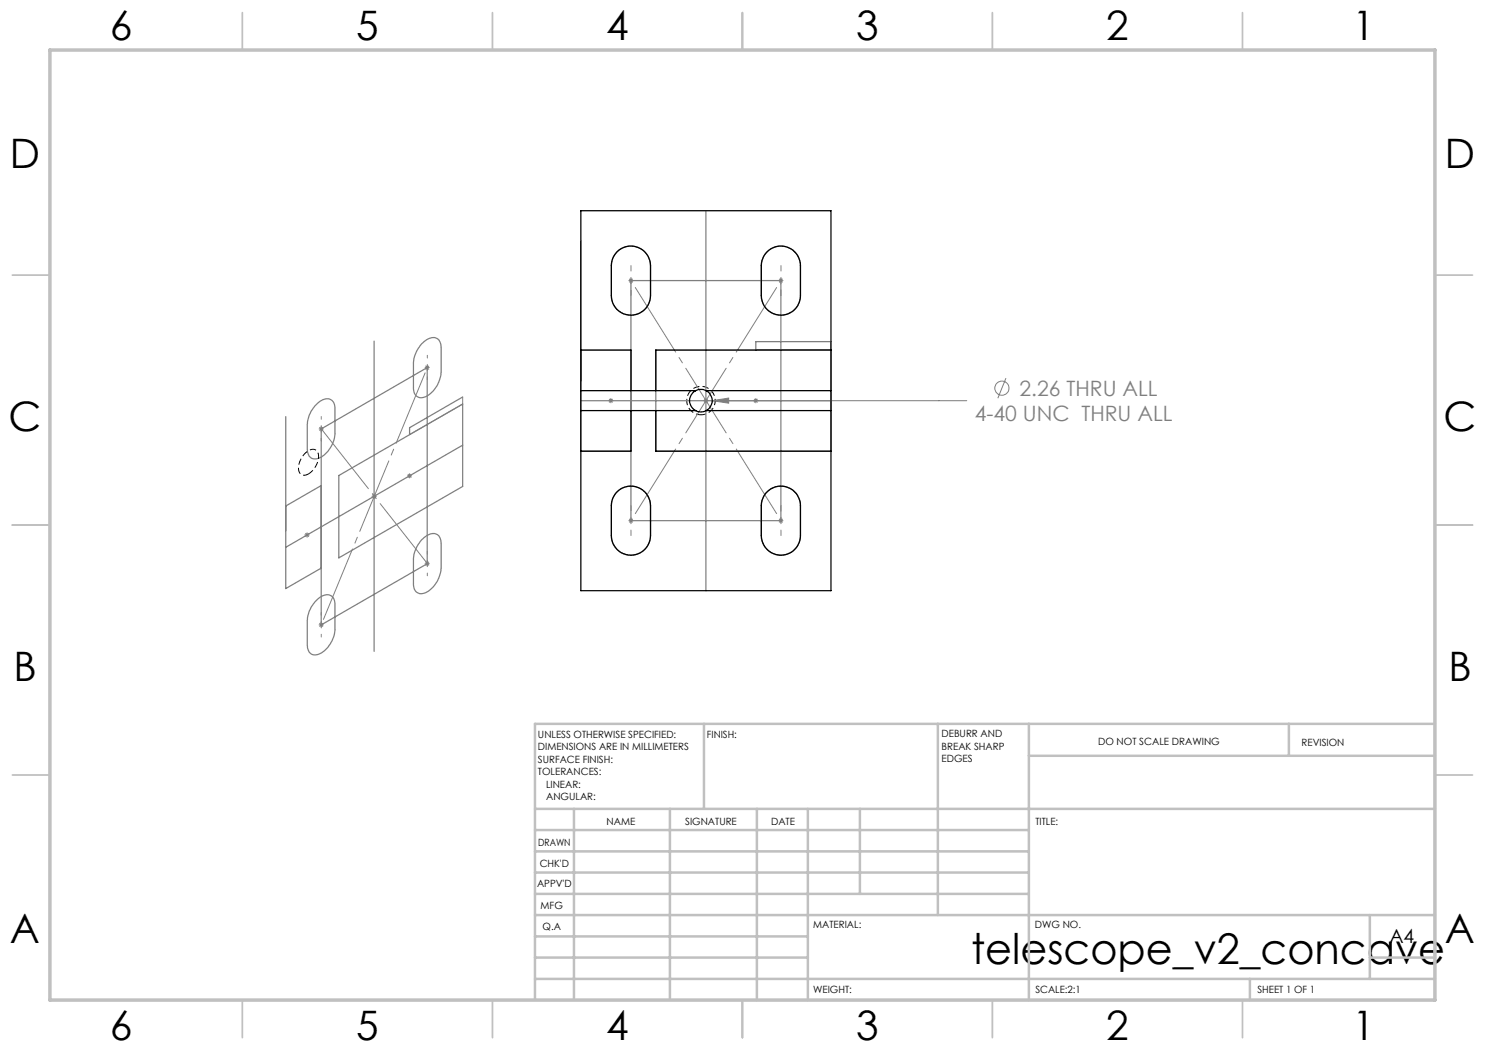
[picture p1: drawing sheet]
<svg xmlns="http://www.w3.org/2000/svg" width="297mm" height="210mm" viewBox="0 0 297 210" stroke-linecap="round" stroke-linejoin="round" font-family="sans-serif">
<g fill="none" stroke="#808080" stroke-width=".2">
<path d="M125.7 56.1h1M125.8 55.8l.7 .7M126.2 55.6v1M126.5 55.8l-.7 .7M155.7 56.1h1M155.8 55.8l.7 .7M156.2 55.6v1M156.5 55.8l-.7 .7M84.9 73.5h1M85.1 73.2l.7 .7M85.4 73v1M85.8 73.2l-.7 .7"/>
<path d="M92.5 79.4v1.4l-10.6 6.1M121.8 79.8l.7 .7M122.2 79.6v1M122.5 79.8l-.7 .7M140.8 79.8l.7 .7M141.2 79.6v1M141.5 79.8l-.7 .7M150.8 79.8l.7 .7M151.2 79.6v1M151.5 79.8l-.7 .7M166.2 68.3v1.7h-15M201.2 75.6l-1.6 4"/>
<path d="M63.7 85.8h1M63.9 85.4l.7 .7M64.2 85.3v1M64.6 85.4l-.7 .7M74.3 99.3h1.1M74.5 98.9l.7 .7M74.8 98.7v1.1M75.2 98.9l-.7 .7M81.4 95.2h1M81.6 94.8l.7 .7M81.9 94.7v1M82.3 94.8l-.7 .7"/>
<path d="M121.7 80.1h1M140.7 80.1h1M142.5 80.1l3.2-.5v1zM142.5 80.1h50.9M60.9 107h1M61.1 106.6l.7 .7M61.4 106.5v1M61.8 106.6l-.7 .7M84.9 112.7h1M85.1 112.4l.7 .7M85.4 112.2v1M85.8 112.4l-.7 .7"/>
<path d="M125.7 104.1h1M125.8 103.8l.7 .7M126.2 103.6v1M126.5 103.8l-.7 .7M155.7 104.1h1M155.8 103.8l.7 .7M156.2 103.6v1M156.5 103.8l-.7 .7M63.7 125h1M63.9 124.6l.7 .7M64.2 124.5v1M64.6 124.6l-.7 .7"/>
<circle cx="200.4" cy="77.6" r="1.42"/>
</g>
<g fill="none" stroke="#808080" stroke-width=".25">
<path d="M116.2 48.1v42.1h10M123.3 50.5a3.9 3.9 0 0 1 4.3-1 3.9 3.9 0 0 1 2.5 3.6v6a3.9 3.9 0 0 1-3.9 3.9 3.9 3.9 0 0 1-3.9-3.9v-6a3.9 3.9 0 0 1 1-2.6zM126.2 56.1h30v48h-30zM141.2 42.1v76M153.3 50.5a3.9 3.9 0 0 1 4.3-1 3.9 3.9 0 0 1 2.5 3.6v6a3.9 3.9 0 0 1-3.9 3.9 3.9 3.9 0 0 1-3.9-3.9v-6a4.2 4.2 0 0 1 1-2.6zM74.8 68.2v62.1M84.3 68.7a2.68 2.68 0 0 1 3.2-.9l.4 .5 .3 .7v5.4a5.7 5.7 0 0 1-3.6 5.1 1.6 1.6 0 0 1-1.9-1.9v-4.9a6.4 6.4 0 0 1 1.6-4zM92.5 79.4l-10.6 6.1v1.4M116.2 70h10M131.2 70h35v20.2h-35zM166.2 68.3h-15v1.7M57.1 83.3v34.4l7.1-4.1"/>
<path d="M63 81.2a2.72 2.72 0 0 1 3.3-1.2 2.05 2.05 0 0 1 .7 1.7v4.9a5.7 5.7 0 0 1-3.6 5.1 1.64 1.64 0 0 1-1.9-1.9v-5.6l.7-1.8zM64.2 97.1l-7.1 4.1M64.2 85.8l21.2-12.3v39.2l-21.2 12.3zM67.8 95.1l24.7-14.3v16.5l-24.7 14.3zM92.5 89l-35.4 20.5M116.2 80.1h50M123.3 98.5a3.9 3.9 0 0 1 4.3-1 3.9 3.9 0 0 1 2.5 3.6v6a3.9 3.9 0 0 1-3.9 3.9 3.9 3.9 0 0 1-3.9-3.9v-6a3.8 3.8 0 0 1 1-2.6zM153.5 98.3a3.9 3.9 0 0 1 4.2-.8 3.9 3.9 0 0 1 2.4 3.6v6a3.9 3.9 0 0 1-3.9 3.9 3.9 3.9 0 0 1-3.9-3.9v-6a4.1 4.1 0 0 1 1.2-2.8zM84.3 107.9a2.68 2.68 0 0 1 3.2-.9l.4 .5 .3 .7v5.4a5.7 5.7 0 0 1-3.6 5.1 1.6 1.6 0 0 1-1.9-1.9v-4.9a6.4 6.4 0 0 1 1.6-4zM63 120.4a2.72 2.72 0 0 1 3.3-1.2 2.05 2.05 0 0 1 .7 1.7v4.9a5.7 5.7 0 0 1-3.6 5.1 1.64 1.64 0 0 1-1.9-1.9v-5.6l.4-1.3z"/>
</g>
<path d="M140.2 83a2.84 2.84 0 0 1-2.5-4.2 2.84 2.84 0 0 1 4.9-.2 2.84 2.84 0 0 1-2.2 4.3l-.2 .1" fill="none" stroke="#000" stroke-width=".2" stroke-dasharray="1.3 .6" stroke-dashoffset=".3" stroke-linecap="butt"/>
<path d="M61.7 94.8a1.28 1.28 0 0 1-1.6 0 1.28 1.28 0 0 1-.4-1.5 3.8 3.8 0 0 1 3-3.4 1.51 1.51 0 0 1 .9 2.1l-.6 1.5-.6 .8-.7 .5" fill="none" stroke="#000" stroke-width=".2" stroke-dasharray="1.3 .6" stroke-dashoffset=".1" stroke-linecap="butt"/>
<g fill="none" stroke="#c0c0c0" stroke-width=".35">
<path d="M48.5 2.5v7.5M98.5 2.5v7.5M148.5 2.5v7.5M198.5 2.5v7.5M248.5 2.5v7.5M2.5 55h7.5M287 55h7.5M2.5 105h7.5M287 105h7.5M2.5 155h7.5M287 155h7.5M48.5 200v7.5"/>
<path d="M98.5 200v7.5M148.5 200v7.5M198.5 200v7.5M248.5 200v7.5"/>
</g>
<g fill="none" stroke="#c0c0c0" stroke-width=".5">
<path d="M140.8 144.8v17M187.6 144.8v38.2M205.8 144.8v55.2M205.8 151.2h81.2M257.8 144.8v6.4M287 144.8h-180v55.2M107 161.8h180M107 178.8h98.8M107 174.5h98.8M107 170.3h98.8M107 166h98.8M114.8 161.8v38.2"/>
<path d="M134 161.8v38.2M151.4 161.8v38.2M161.6 161.8v38.2M172 161.8v17M107 195.8h180M107 191.5h54.6M107 187.3h54.6M107 183h180M250 195.8v4.2M274 191.5h13M274 183v12.8"/>
</g>
<path d="M10 10h277v190h-277z" fill="none" stroke="#c0c0c0" stroke-width=".7"/>
<path d="M126.2 56.1l30 48M126.2 104.1l30-48" fill="none" stroke="#808080" stroke-width=".2" stroke-dasharray="15.2 1.3 1.3 1.3" stroke-dashoffset="-1.6"/>
<path d="M64.3 125l21.2-51.5" fill="none" stroke="#808080" stroke-width=".2" stroke-dasharray="15.2 1.3 1.3 1.3" stroke-dashoffset="-1.2"/>
<path d="M64.3 85.8l21.2 26.9" fill="none" stroke="#808080" stroke-width=".2" stroke-dasharray="15.2 1.3 1.3 1.3"/>
<path d="M126.2 53.1v6M156.2 53.1v6M126.2 107.1v-6M156.2 107.1v-6" fill="none" stroke="#808080" stroke-width=".2" stroke-dasharray="15.2 1.3 1.3 1.3" stroke-dashoffset="14.1"/>
<path d="M85.5 71.1v4.9M64.3 83.3v4.9M85.5 115.2v-4.9M64.3 127.4v-4.9" fill="none" stroke="#808080" stroke-width=".2" stroke-dasharray="15.2 1.3 1.3 1.3" stroke-dashoffset="14.7"/>
<path d="M142.5 80.1l3.2-.5v1z" fill="#808080"/>
<g fill="none" stroke="#000" stroke-width=".25">
<path d="M116.2 42.1h50v76h-50zM123.4 50.4a3.9 3.9 0 0 1 4.3-.9 3.9 3.9 0 0 1 2.4 3.6v6a3.9 3.9 0 0 1-3.9 3.9 3.9 3.9 0 0 1-3.9-3.9v-6.5a3.7 3.7 0 0 1 1.1-2.2zM153.4 50.4a3.9 3.9 0 0 1 4.3-.9 3.9 3.9 0 0 1 2.4 3.6v6a3.9 3.9 0 0 1-3.9 3.9 3.9 3.9 0 0 1-3.9-3.9v-6.5l.5-1.4zM116.2 70h10v8.1M116.2 78.1h22.9M139.1 78.1a2.32 2.32 0 0 1 2.1 0M139.1 78.1a2.23 2.23 0 0 0-1.2 2 2.23 2.23 0 0 0 1.2 2M141.2 78.1a2.23 2.23 0 0 1 1.3 2 2.23 2.23 0 0 1-1.3 2M141.2 78.1h25M166.2 70h-35v8.1M116.2 82.1h22.9M123.4 98.4a3.9 3.9 0 0 1 4.3-.9 3.9 3.9 0 0 1 2.4 3.6v6a3.9 3.9 0 0 1-3.9 3.9 3.9 3.9 0 0 1-3.9-3.9v-6.5l.3-.9z"/>
<path d="M126.2 82.1v8.1h-10M131.2 82.1v8.1h35M139.1 82.1a2.06 2.06 0 0 0 2.1 0M141.2 82.1h25M153.1 98.7a3.9 3.9 0 0 1 4.3-1.3 3.9 3.9 0 0 1 2.7 3.7v6a3.9 3.9 0 0 1-3.9 3.9 3.9 3.9 0 0 1-3.9-3.9v-6.5l.3-.9z"/>
</g>
<text font-size="8.5" x="194.2" y="192.7">telescope_v2_concave</text>
<g font-size="8.1">
<text x="22" y="8">6</text>
<text x="71.2" y="8">5</text>
<text x="121.2" y="8">4</text>
<text x="171.3" y="8">3</text>
<text x="221.3" y="8">2</text>
<text x="270.5" y="8">1</text>
<text x="2" y="33.6">D</text>
<text x="289" y="33.6">D</text>
<text x="1.7" y="86.1">C</text>
<text x="288.7" y="86.1">C</text>
<text x="2.7" y="136.1">B</text>
<text x="289.7" y="136.1">B</text>
<text x="2" y="188.6">A</text>
<text x="289" y="188.6">A</text>
<text x="22" y="208">6</text>
<text x="71.2" y="208">5</text>
<text x="121.2" y="208">4</text>
<text x="171.3" y="208">3</text>
<text x="221.3" y="208">2</text>
<text x="270.5" y="208">1</text>
</g>
<g font-size="4.2" fill="#808080">
<text x="203.9" y="79.2">2.26 THRU ALL</text>
<text x="195" y="84.3">4-40 UNC THRU ALL</text>
</g>
<text font-size="3.9" x="277.9" y="188.5">A4</text>
<g font-size="2">
<text x="107.6" y="147.6">UNLESS OTHERWISE SPECIFIED:</text>
<text x="141.4" y="147.6">FINISH:</text>
<text x="188.3" y="147.5">DEBURR AND</text>
<text x="188.3" y="150">BREAK SHARP</text>
<text x="219.6" y="149">DO NOT SCALE DRAWING</text>
<text x="260.3" y="149.2">REVISION</text>
<text x="107.6" y="150.1">DIMENSIONS ARE IN MILLIMETERS</text>
<text x="107.6" y="152.6">SURFACE FINISH:</text>
<text x="107.6" y="155.1">TOLERANCES:</text>
<text x="188.3" y="152.5">EDGES</text>
<text x="109.2" y="157.6">LINEAR:</text>
<text x="109.2" y="160.1">ANGULAR:</text>
<text x="121.3" y="165">NAME</text>
<text x="137" y="164.9">SIGNATURE</text>
<text x="154.2" y="164.9">DATE</text>
<text x="207.1" y="164.9">TITLE:</text>
<text x="107.6" y="169.1">DRAWN</text>
<text x="107.9" y="173.3">CHK'D</text>
<text x="107.4" y="177.4">APPV'D</text>
<text x="108.1" y="181.8">MFG</text>
<text x="108.5" y="186">Q.A</text>
<text x="162.6" y="185.5">MATERIAL:</text>
<text x="207" y="185.5">DWG NO.</text>
<text x="162.6" y="198.5">WEIGHT:</text>
<text x="207.1" y="198.6">SCALE:2:1</text>
<text x="251.5" y="198.6">SHEET 1 OF 1</text>
</g>
</svg>
